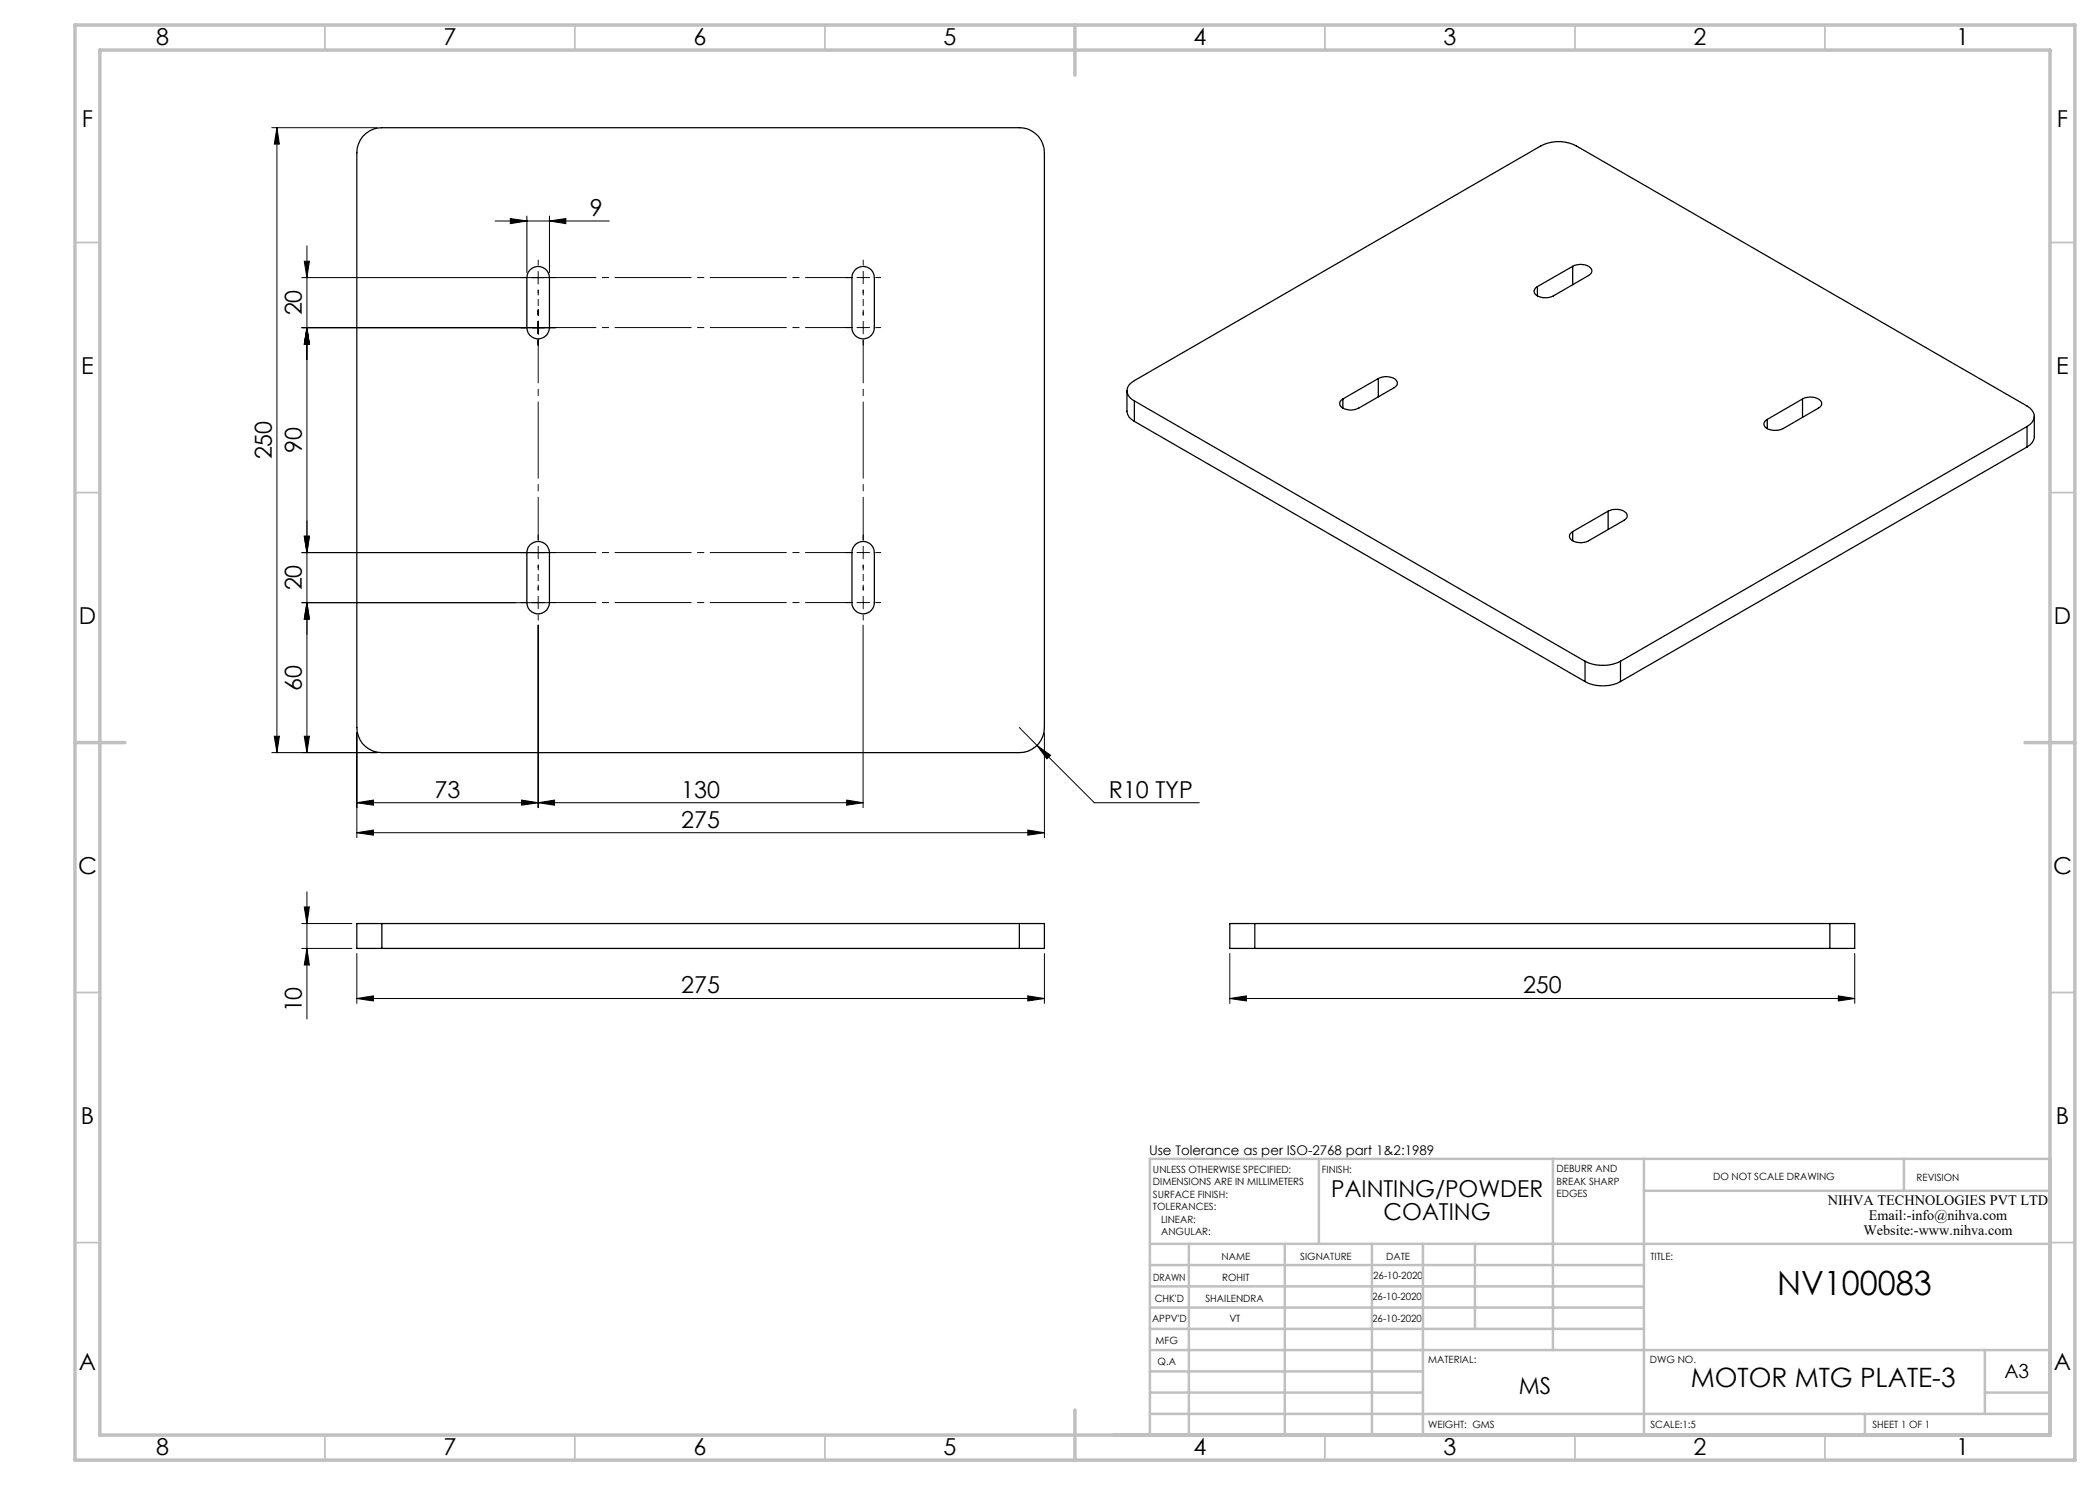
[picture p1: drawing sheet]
<svg xmlns="http://www.w3.org/2000/svg" width="420mm" height="297mm" viewBox="0 0 420 297" stroke-linecap="round" stroke-linejoin="round" font-family="sans-serif">
<g fill="none" stroke="#000" stroke-width=".2">
<path d="M54.4 25.5h21M55.4 25.5v125M55.4 25.5l.5 3.3h-1zM60.4 55.5h49.7M60.9 52.2h1l-.5 3.3zM61.4 49.2v101.3M99 44.2h22.8M102.1 43.7l3.3 .5-3.3 .5zM105.4 43.2v11.3M107.6 54.3v2.5M109.9 44.2l3.3-.5v1zM109.9 43.2v11.3"/>
<path d="M60.4 65.5h49.7M61.4 65.5l.5 3.3h-1zM60.9 107.2h1l-.5 3.3zM110.1 110.5h-49.7M60.4 120.5h49.7M61.4 120.5l.5 3.3h-1zM107.6 125v36.5M172.6 125v36.5M54.9 147.2h1l-.5 3.3zM60.9 147.2h1l-.5 3.3zM71.4 146.5v21M75.4 150.5h-21"/>
<path d="M203.9 145.5l3.5 3.6M207.4 149.1l2.7 2-.7 .7zM207.4 149.1l11.5 11.4h21M208.9 146.5v21M61.4 178.4v25.4M71.4 160.5l3.3-.5v1zM71.4 166.5l3.3-.5v1zM71.4 160.5h101.2M71.4 166.5h137.5M104.3 160l3.3 .5-3.3 .5zM107.6 160.5l3.3-.5v1zM169.3 160l3.3 .5-3.3 .5z"/>
<path d="M205.6 166l3.3 .5-3.3 .5zM60.4 189.7h10M60.4 184.7h10M60.9 181.4h1l-.5 3.3zM61.4 189.7l.5 3.3h-1zM71.4 199.7l3.3-.5v1zM71.4 190.7v10M71.4 199.7h137.5M205.6 199.2l3.3 .5-3.3 .5zM208.9 190.7v10M246 199.7l3.3-.5v1zM246 199.7h124.9"/>
<path d="M246 190.7v10M367.7 199.2l3.2 .5-3.2 .5zM370.9 190.7v10"/>
</g>
<g fill="none" stroke="#000" stroke-width=".2" stroke-dasharray="15.2 1.3 1.3 1.3">
<path d="M105.1 55.5h-1M107.6 53v-1M107.6 58v1M110.1 55.5h1M170.1 55.5h-1M172.6 55.5v-1.2M172.6 55.5h-1.2M172.6 55.5v1.3M172.6 55.5h1.3M172.6 53v-1M172.6 58v1M175.1 55.5h1"/>
<path d="M105.1 65.5h-1M107.6 65.5v-1.2M107.6 65.5h-1.2M107.6 65.5v1.3M107.6 65.5h1.3M107.6 63v-1M107.6 68v1M110.1 65.5h1M170.1 65.5h-1M172.6 65.5v-1.2M172.6 65.5h-1.2M172.6 65.5v1.3"/>
<path d="M172.6 65.5h1.3M172.6 63v-1M172.6 68v1M175.1 65.5h1M105.1 110.5h-1M107.6 110.5v-1.2M107.6 110.5h-1.2M107.6 110.5v1.3M107.6 110.5h1.3M107.6 108v-1M107.6 113v1M107.6 118v-1"/>
<path d="M110.1 110.5h1M170.1 110.5h-1M172.6 118v-1M172.6 110.5v-1.2M172.6 110.5h-1.2M172.6 110.5v1.3M172.6 110.5h1.3M172.6 108v-1M172.6 113v1M175.1 110.5h1M105.1 120.5h-1M107.6 120.5v-1.2"/>
<path d="M107.6 120.5h-1.2M107.6 120.5v1.3M107.6 120.5h1.3M107.6 123v1M110.1 120.5h1M170.1 120.5h-1M172.6 120.5v-1.2M172.6 120.5h-1.2M172.6 120.5v1.3M172.6 120.5h1.3M172.6 123v1M175.1 120.5h1"/>
</g>
<path d="M110.1 55.5h60M110.1 65.5h60M110.1 110.5h60M110.1 120.5h60" fill="none" stroke="#000" stroke-width=".2" stroke-dasharray="15.2 1.3 1.3 1.3" stroke-dashoffset="6.2"/>
<path d="M107.6 63v-5M172.6 63v-5M107.6 118v-5M172.6 118v-5" fill="none" stroke="#000" stroke-width=".2" stroke-dasharray="15.2 1.3 1.3 1.3" stroke-dashoffset="14.6"/>
<path d="M107.6 108v-40M172.6 108v-40" fill="none" stroke="#000" stroke-width=".2" stroke-dasharray="15.2 1.3 1.3 1.3" stroke-dashoffset="6.7"/>
<g fill="none" stroke="#c0c0c0" stroke-width=".35">
<path d="M65 5v5M115 5v5M165 5v5M265 5v5M315 5v5M365 5v5M15 48.5h5M410 48.5h5M15 98.5h5M410 98.5h5M15 198.5h5M410 198.5h5"/>
<path d="M15 248.5h5M410 248.5h5M65 287v5M115 287v5M165 287v5M265 287v5M315 287v5M365 287v5"/>
</g>
<g fill="none" stroke="#c0c0c0" stroke-width=".5">
<path d="M263.8 231.8v17M310.6 231.8v38.2M328.8 231.8v55.2M328.8 238.2h81.2M380.8 231.8v6.4M410 231.8h-180v55.2M230 248.8h180M230 257.3h98.8M230 253h98.8M237.8 248.8v38.2M257 248.8v38.2M274.4 248.8v38.2"/>
<path d="M284.6 248.8v38.2M295 248.8v17M230 265.8h98.8M230 261.5h98.8M230 278.5h54.6M230 274.3h54.6M230 270h180M397 278.5h13M397 270v12.8M230 282.8h180M373 282.8v4.2"/>
</g>
<path d="M15 5h400v287h-400zM20 10h390v277h-390zM215 5v10M15 148.5h10M405 148.5h10M215 282v10" fill="none" stroke="#c0c0c0" stroke-width=".7"/>
<g fill="#000">
<path d="M55.4 25.5l.5 3.3h-1zM54.9 147.2h1l-.5 3.3z"/>
<path d="M61.4 120.5l.5 3.3h-1zM60.9 107.2h1l-.5 3.3z"/>
<path d="M61.4 189.7l.5 3.3h-1zM60.9 181.4h1l-.5 3.3zM60.9 147.2h1l-.5 3.3zM61.4 120.5l.5 3.3h-1zM60.9 107.2h1l-.5 3.3zM61.4 65.5l.5 3.3h-1zM61.4 65.5l.5 3.3h-1zM60.9 52.2h1l-.5 3.3z"/>
<path d="M71.4 199.7l3.3-.5v1zM205.6 199.2l3.3 .5-3.3 .5zM71.4 160.5l3.3-.5v1zM104.3 160l3.3 .5-3.3 .5zM107.6 160.5l3.3-.5v1zM169.3 160l3.3 .5-3.3 .5zM71.4 166.5l3.3-.5v1zM205.6 166l3.3 .5-3.3 .5zM102.1 43.7l3.3 .5-3.3 .5zM109.9 44.2l3.3-.5v1zM207.4 149.1l2 2.7 .7-.7zM246 199.7l3.3-.5v1zM367.7 199.2l3.2 .5-3.2 .5z"/>
</g>
<g fill="none" stroke="#000" stroke-width=".25">
<path d="M72.5 27.3a5.2 5.2 0 0 1 3.9-1.8h127.5a5 5 0 0 1 5 5v115a5 5 0 0 1-5 5h-127.5a5 5 0 0 1-5-5v-115a5.4 5.4 0 0 1 1.1-3.2zM105.9 54a2.27 2.27 0 0 1 2.5-.6 2.27 2.27 0 0 1 1.5 2.1v10a2.26 2.26 0 0 1-2.3 2.3 2.26 2.26 0 0 1-2.2-2.3v-10l.2-1zM171 54a2.24 2.24 0 0 1 2.4-.6 2.24 2.24 0 0 1 1.5 2.1v10a2.24 2.24 0 0 1-2.3 2.3 2.24 2.24 0 0 1-2.2-2.3v-10v-.5zM307.5 57.3v1.9M314.5 53.3a3.2 3.2 0 0 1 3.7 .4 .9 .9 0 0 1-.5 1.4l-7 4.1a2.99 2.99 0 0 1-3.9-.7 1.07 1.07 0 0 1 .7-1.2M314.5 53.3l-7 4M314.5 53.3v3.6M225.4 78.2v4a2.41 2.41 0 0 0 1.5 2.1M268.6 79.8v1.8M275.7 75.7a3.3 3.3 0 0 1 3.6 .4 .95 .95 0 0 1-.5 1.4l-7.1 4.1a3.3 3.3 0 0 1-3.6-.4 .95 .95 0 0 1 .5-1.4M275.7 75.7l-7.1 4.1M275.7 75.7v3.7"/>
<path d="M360.5 79.8a3.2 3.2 0 0 1 3.6 .4 .9 .9 0 0 1-.4 1.4l-7.1 4.1a3.3 3.3 0 0 1-3.6-.4 .93 .93 0 0 1 .4-1.4M360.5 79.8l-7.1 4.1M360.5 79.8v3.7M226.9 80.2a2.14 2.14 0 0 1-1.5-2 2.14 2.14 0 0 1 1.5-2.1l81.3-46.9a7.7 7.7 0 0 1 7 0l90.2 52a2.16 2.16 0 0 1 1 3.3l-1 .8M226.9 80.2l90.1 52.1M226.9 80.2v4.1M226.9 84.3l90.1 52M353.4 83.9v1.8M405.4 85.3l-81.3 47M405.4 85.3v4.1M405.4 89.4l-81.3 46.9M406.9 83.3v4a2.45 2.45 0 0 1-1.5 2.1"/>
<path d="M105.9 109a2.27 2.27 0 0 1 2.5-.6 2.27 2.27 0 0 1 1.5 2.1v10a2.26 2.26 0 0 1-2.3 2.3 2.26 2.26 0 0 1-2.2-2.3v-10l.2-1zM171 109a2.24 2.24 0 0 1 2.4-.6 2.24 2.24 0 0 1 1.5 2.1v10a2.24 2.24 0 0 1-2.3 2.3 2.24 2.24 0 0 1-2.2-2.3v-10v-.5zM314.5 106.3v1.9M321.6 102.2a3.3 3.3 0 0 1 3.7 .4 .94 .94 0 0 1-.5 1.5l-7.1 4.1a3.3 3.3 0 0 1-3.6-.4 .95 .95 0 0 1 .4-1.5M321.6 102.2l-7.1 4.1M321.6 102.2v3.7M317 132.3a8 8 0 0 0 7.1 0M317 136.3a7.7 7.7 0 0 0 7.1 0M317 132.3v4M324.1 132.3v4M76.4 184.7h-5v5h5M76.4 189.7h127.5"/>
<path d="M76.4 184.7v5M76.4 184.7h127.5M203.9 184.7h5v5h-5M203.9 184.7v5M251 184.7h-5v5h5M251 189.7h115M251 184.7h115M251 184.7v5M366 184.7h4.9v5h-4.9M366 184.7v5"/>
</g>
<text font-size="6.7" x="355.4" y="258.9">NV100083</text>
<text font-size="5.3" x="338.1" y="277.4">MOTOR MTG PLATE-3</text>
<g font-size="4.7">
<text x="31.2" y="9">8</text>
<text x="88.7" y="9">7</text>
<text x="138.7" y="9">6</text>
<text x="188.7" y="9">5</text>
<text x="238.7" y="9">4</text>
<text x="288.7" y="9">3</text>
<text x="338.7" y="9">2</text>
<text x="391.2" y="9">1</text>
<text x="16.4" y="25.5">F</text>
<text x="411.4" y="25.5">F</text>
<text x="118" y="43.2">9</text>
<text x="60.4" y="63.1" transform="rotate(-90 60.4 63.1)">20</text>
<text x="16.3" y="74.7">E</text>
<text x="411.2" y="74.7">E</text>
<text x="54.4" y="91.9" transform="rotate(-90 54.4 91.9)">250</text>
<text x="60.4" y="90.6" transform="rotate(-90 60.4 90.6)">90</text>
<text x="60.4" y="118.1" transform="rotate(-90 60.4 118.1)">20</text>
<text x="15.8" y="124.7">D</text>
<text x="410.8" y="124.7">D</text>
<text x="60.4" y="138.1" transform="rotate(-90 60.4 138.1)">60</text>
<text x="86.9" y="159.5">73</text>
<text x="136.3" y="159.5">130</text>
<text x="221.8" y="159.5">R10 TYP</text>
<text x="136.3" y="165.5">275</text>
<text x="15.6" y="174.7">C</text>
<text x="410.6" y="174.7">C</text>
<text x="60.4" y="202.5" transform="rotate(-90 60.4 202.5)">10</text>
<text x="136.3" y="198.7">275</text>
<text x="304.6" y="198.7">250</text>
<text x="16.2" y="224.7">B</text>
<text x="411.2" y="224.7">B</text>
<text x="266.3" y="239.5">PAINTING/POWDER</text>
<text x="276.7" y="244">COATING</text>
<text x="15.8" y="274">A</text>
<text x="410.8" y="274">A</text>
<text x="303.7" y="278.9">MS</text>
<text x="31.2" y="291">8</text>
<text x="88.7" y="291">7</text>
<text x="138.7" y="291">6</text>
<text x="188.7" y="291">5</text>
<text x="238.7" y="291">4</text>
<text x="288.7" y="291">3</text>
<text x="338.7" y="291">2</text>
<text x="391.2" y="291">1</text>
</g>
<text font-size="3.9" x="400.9" y="275.5">A3</text>
<g font-size="2.9">
<text x="365.6" y="241">NIHVA TECHNOLOGIES PVT LTD</text>
<text x="373.8" y="244">Email:-info@nihva.com</text>
<text x="372.7" y="247">Website:-www.nihva.com</text>
</g>
<text font-size="2.7" x="229.8" y="231.1">Use Tolerance as per ISO-2768 part 1&amp;2:1989</text>
<g font-size="2">
<text x="230.6" y="234.6">UNLESS OTHERWISE SPECIFIED:</text>
<text x="230.6" y="237.1">DIMENSIONS ARE IN MILLIMETERS</text>
<text x="230.6" y="239.6">SURFACE FINISH:</text>
<text x="264.4" y="234.6">FINISH:</text>
<text x="311.3" y="234.5">DEBURR AND</text>
<text x="311.3" y="237">BREAK SHARP</text>
<text x="311.3" y="239.5">EDGES</text>
<text x="342.6" y="236">DO NOT SCALE DRAWING</text>
<text x="383.3" y="236.2">REVISION</text>
<text x="230.6" y="242.1">TOLERANCES:</text>
<text x="232.2" y="244.6">LINEAR:</text>
<text x="232.2" y="247.1">ANGULAR:</text>
<text x="244.3" y="252">NAME</text>
<text x="260" y="251.9">SIGNATURE</text>
<text x="277.2" y="251.9">DATE</text>
<text x="330.1" y="251.9">TITLE:</text>
<text x="230.6" y="256.1">DRAWN</text>
<text x="244.4" y="256.1">ROHIT</text>
<text x="274.7" y="255.7">26-10-2020</text>
<text x="230.9" y="260.3">CHK'D</text>
<text x="241.1" y="260.3">SHAILENDRA</text>
<text x="274.5" y="260.1">26-10-2020</text>
<text x="230.4" y="264.4">APPV'D</text>
<text x="231.1" y="268.8">MFG</text>
<text x="245.9" y="264.4">VT</text>
<text x="274.5" y="264.4">26-10-2020</text>
<text x="231.5" y="273">Q.A</text>
<text x="285.6" y="272.5">MATERIAL:</text>
<text x="330" y="272.5">DWG NO.</text>
<text x="285.6" y="285.5">WEIGHT: GMS</text>
<text x="330.1" y="285.6">SCALE:1:5</text>
<text x="374.5" y="285.6">SHEET 1 OF 1</text>
</g>
</svg>
